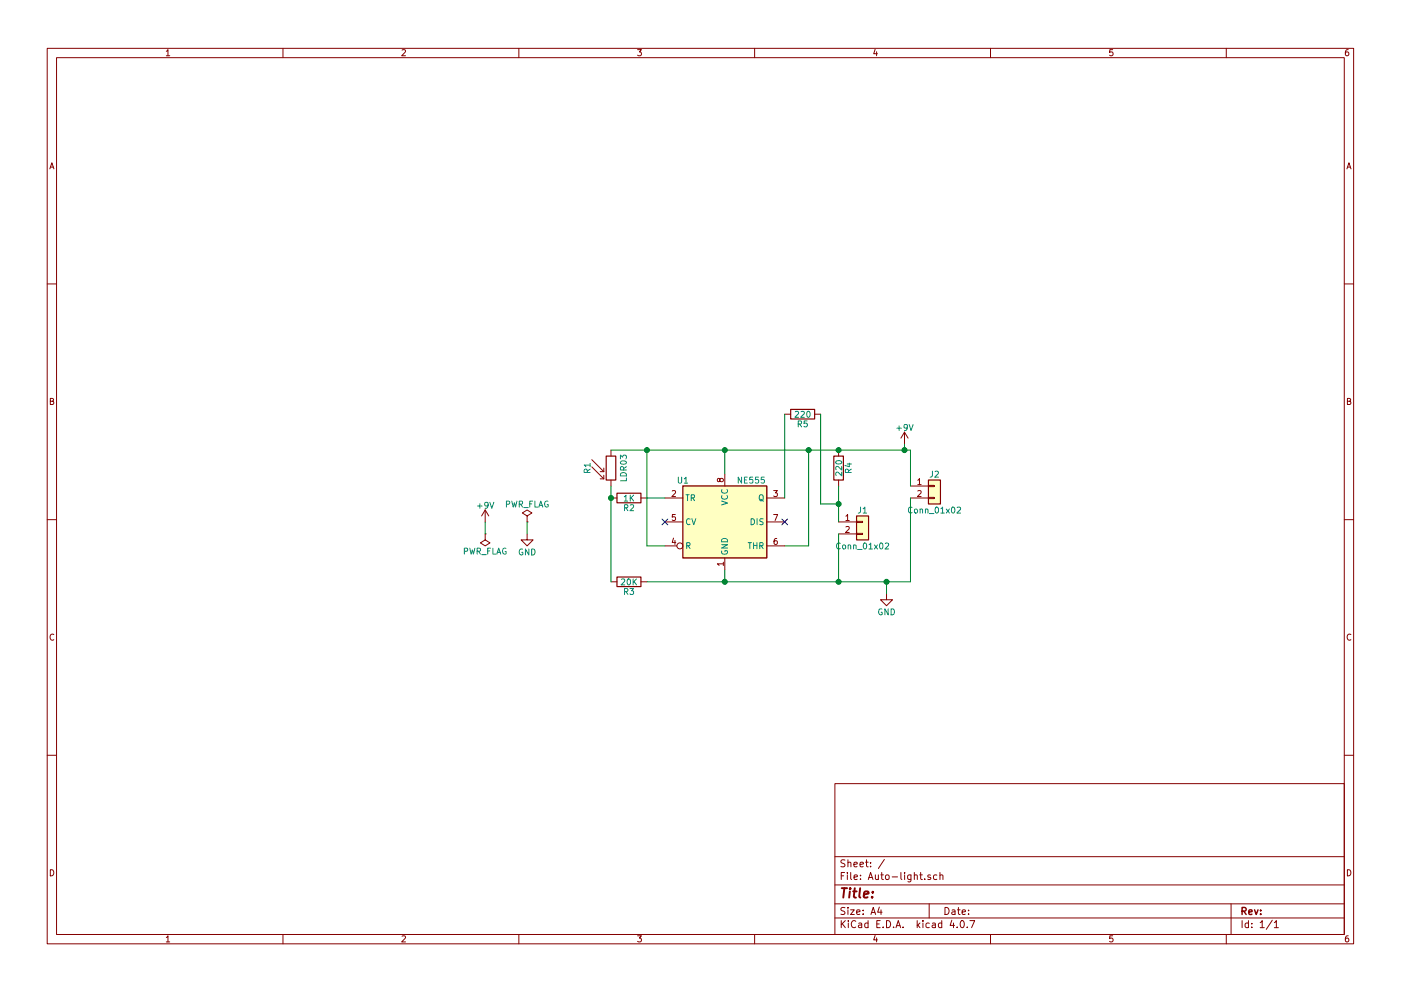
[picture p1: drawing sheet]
EESchema Schematic File Version 2
LIBS:power
LIBS:device
LIBS:switches
LIBS:relays
LIBS:motors
LIBS:transistors
LIBS:conn
LIBS:linear
LIBS:regul
LIBS:74xx
LIBS:cmos4000
LIBS:adc-dac
LIBS:memory
LIBS:xilinx
LIBS:microcontrollers
LIBS:dsp
LIBS:microchip
LIBS:analog_switches
LIBS:motorola
LIBS:texas
LIBS:intel
LIBS:audio
LIBS:interface
LIBS:digital-audio
LIBS:philips
LIBS:display
LIBS:cypress
LIBS:siliconi
LIBS:opto
LIBS:atmel
LIBS:contrib
LIBS:valves
LIBS:Auto-light-cache
EELAYER 25 0
EELAYER END
$Descr A4 11693 8268
encoding utf-8
Sheet 1 1
Title ""
Date ""
Rev ""
Comp ""
Comment1 ""
Comment2 ""
Comment3 ""
Comment4 ""
$EndDescr
$Comp
L Conn_01x02 J1
U 1 1
P 7200 4350
F 0 "J1" H 7200 4450 50  0000 C CNN
F 1 "Conn_01x02" H 7200 4150 50  0000 C CNN
F 2 "Pin_Headers:Pin_Header_Straight_1x02_Pitch2.00mm" H 7200 4350 50  0001 C CNN
F 3 "" H 7200 4350 50  0001 C CNN
	1    7200 4350
	1    0    0    -1  
$EndComp
$Comp
L Conn_01x02 J2
U 1 1
P 7800 4050
F 0 "J2" H 7800 4150 50  0000 C CNN
F 1 "Conn_01x02" H 7800 3850 50  0000 C CNN
F 2 "Pin_Headers:Pin_Header_Straight_1x02_Pitch2.00mm" H 7800 4050 50  0001 C CNN
F 3 "" H 7800 4050 50  0001 C CNN
	1    7800 4050
	1    0    0    -1  
$EndComp
$Comp
L NE555 U1
U 1 1
P 6050 4350
F 0 "U1" H 5650 4700 50  0000 L CNN
F 1 "NE555" H 6150 4700 50  0000 L CNN
F 2 "Housings_DIP:DIP-8_W7.62mm_LongPads" H 6050 4350 50  0001 C CNN
F 3 "" H 6050 4350 50  0001 C CNN
	1    6050 4350
	1    0    0    -1  
$EndComp
$Comp
L R R2
U 1 1
P 5250 4150
F 0 "R2" V 5330 4150 50  0000 C CNN
F 1 "1K" V 5250 4150 50  0000 C CNN
F 2 "Resistors_THT:R_Axial_DIN0204_L3.6mm_D1.6mm_P1.90mm_Vertical" V 5180 4150 50  0001 C CNN
F 3 "" H 5250 4150 50  0001 C CNN
	1    5250 4150
	0    1    1    0   
$EndComp
$Comp
L R R4
U 1 1
P 7000 3900
F 0 "R4" V 7080 3900 50  0000 C CNN
F 1 "220" V 7000 3900 50  0000 C CNN
F 2 "Resistors_THT:R_Axial_DIN0204_L3.6mm_D1.6mm_P1.90mm_Vertical" V 6930 3900 50  0001 C CNN
F 3 "" H 7000 3900 50  0001 C CNN
	1    7000 3900
	1    0    0    -1  
$EndComp
$Comp
L R R3
U 1 1
P 5250 4850
F 0 "R3" V 5330 4850 50  0000 C CNN
F 1 "20K" V 5250 4850 50  0000 C CNN
F 2 "Resistors_THT:R_Axial_DIN0204_L3.6mm_D1.6mm_P1.90mm_Vertical" V 5180 4850 50  0001 C CNN
F 3 "" H 5250 4850 50  0001 C CNN
	1    5250 4850
	0    1    1    0   
$EndComp
$Comp
L LDR03 R1
U 1 1
P 5100 3900
F 0 "R1" V 4900 3900 50  0000 C CNN
F 1 "LDR03" V 5175 3900 50  0000 C TNN
F 2 "Opto-Devices:Resistor_LDR_4.9x4.2_RM2.54" V 5275 3900 50  0001 C CNN
F 3 "" H 5100 3850 50  0001 C CNN
	1    5100 3900
	1    0    0    -1  
$EndComp
NoConn ~ 6550 4350
NoConn ~ 5550 4350
Wire Wire Line
	5550 4150 5400 4150
Wire Wire Line
	5100 4050 5100 4850
Wire Wire Line
	5400 4850 7600 4850
Wire Wire Line
	6050 4850 6050 4750
Wire Wire Line
	6050 3750 6050 3950
Wire Wire Line
	5100 3750 7600 3750
Wire Wire Line
	5550 4550 5400 4550
Wire Wire Line
	5400 4550 5400 3750
Connection ~ 5400 3750
Connection ~ 5100 4150
Connection ~ 6050 3750
Wire Wire Line
	6550 4550 6750 4550
Wire Wire Line
	6750 4550 6750 3750
Connection ~ 6750 3750
Wire Wire Line
	7000 4850 7000 4450
Connection ~ 6050 4850
Wire Wire Line
	7600 4850 7600 4150
Connection ~ 7000 4850
Wire Wire Line
	7600 3750 7600 4050
Connection ~ 7000 3750
$Comp
L +9V #PWR01
U 1 1
P 7550 3700
F 0 "#PWR01" H 7550 3550 50  0001 C CNN
F 1 "+9V" H 7550 3840 50  0000 C CNN
F 2 "" H 7550 3700 50  0001 C CNN
F 3 "" H 7550 3700 50  0001 C CNN
	1    7550 3700
	1    0    0    -1  
$EndComp
Wire Wire Line
	7550 3700 7550 3750
Connection ~ 7550 3750
$Comp
L GND #PWR02
U 1 1
P 7400 4950
F 0 "#PWR02" H 7400 4700 50  0001 C CNN
F 1 "GND" H 7400 4800 50  0000 C CNN
F 2 "" H 7400 4950 50  0001 C CNN
F 3 "" H 7400 4950 50  0001 C CNN
	1    7400 4950
	1    0    0    -1  
$EndComp
Wire Wire Line
	7400 4950 7400 4850
Connection ~ 7400 4850
$Comp
L R R5
U 1 1
P 6700 3450
F 0 "R5" V 6780 3450 50  0000 C CNN
F 1 "220" V 6700 3450 50  0000 C CNN
F 2 "Resistors_THT:R_Axial_DIN0204_L3.6mm_D1.6mm_P1.90mm_Vertical" V 6630 3450 50  0001 C CNN
F 3 "" H 6700 3450 50  0001 C CNN
	1    6700 3450
	0    1    1    0   
$EndComp
Wire Wire Line
	6550 4150 6550 3450
Wire Wire Line
	7000 4050 7000 4350
Wire Wire Line
	6850 3450 6850 4200
Wire Wire Line
	6850 4200 7000 4200
Connection ~ 7000 4200
$Comp
L GND #PWR03
U 1 1
P 4400 4450
F 0 "#PWR03" H 4400 4200 50  0001 C CNN
F 1 "GND" H 4400 4300 50  0000 C CNN
F 2 "" H 4400 4450 50  0001 C CNN
F 3 "" H 4400 4450 50  0001 C CNN
	1    4400 4450
	1    0    0    -1  
$EndComp
$Comp
L +9V #PWR04
U 1 1
P 4050 4350
F 0 "#PWR04" H 4050 4200 50  0001 C CNN
F 1 "+9V" H 4050 4490 50  0000 C CNN
F 2 "" H 4050 4350 50  0001 C CNN
F 3 "" H 4050 4350 50  0001 C CNN
	1    4050 4350
	1    0    0    -1  
$EndComp
$Comp
L PWR_FLAG #FLG05
U 1 1
P 4400 4350
F 0 "#FLG05" H 4400 4425 50  0001 C CNN
F 1 "PWR_FLAG" H 4400 4500 50  0000 C CNN
F 2 "" H 4400 4350 50  0001 C CNN
F 3 "" H 4400 4350 50  0001 C CNN
	1    4400 4350
	1    0    0    -1  
$EndComp
$Comp
L PWR_FLAG #FLG06
U 1 1
P 4050 4450
F 0 "#FLG06" H 4050 4525 50  0001 C CNN
F 1 "PWR_FLAG" H 4050 4600 50  0000 C CNN
F 2 "" H 4050 4450 50  0001 C CNN
F 3 "" H 4050 4450 50  0001 C CNN
	1    4050 4450
	-1   0    0    1   
$EndComp
Wire Wire Line
	4400 4350 4400 4450
Wire Wire Line
	4050 4350 4050 4450
$EndSCHEMATC
